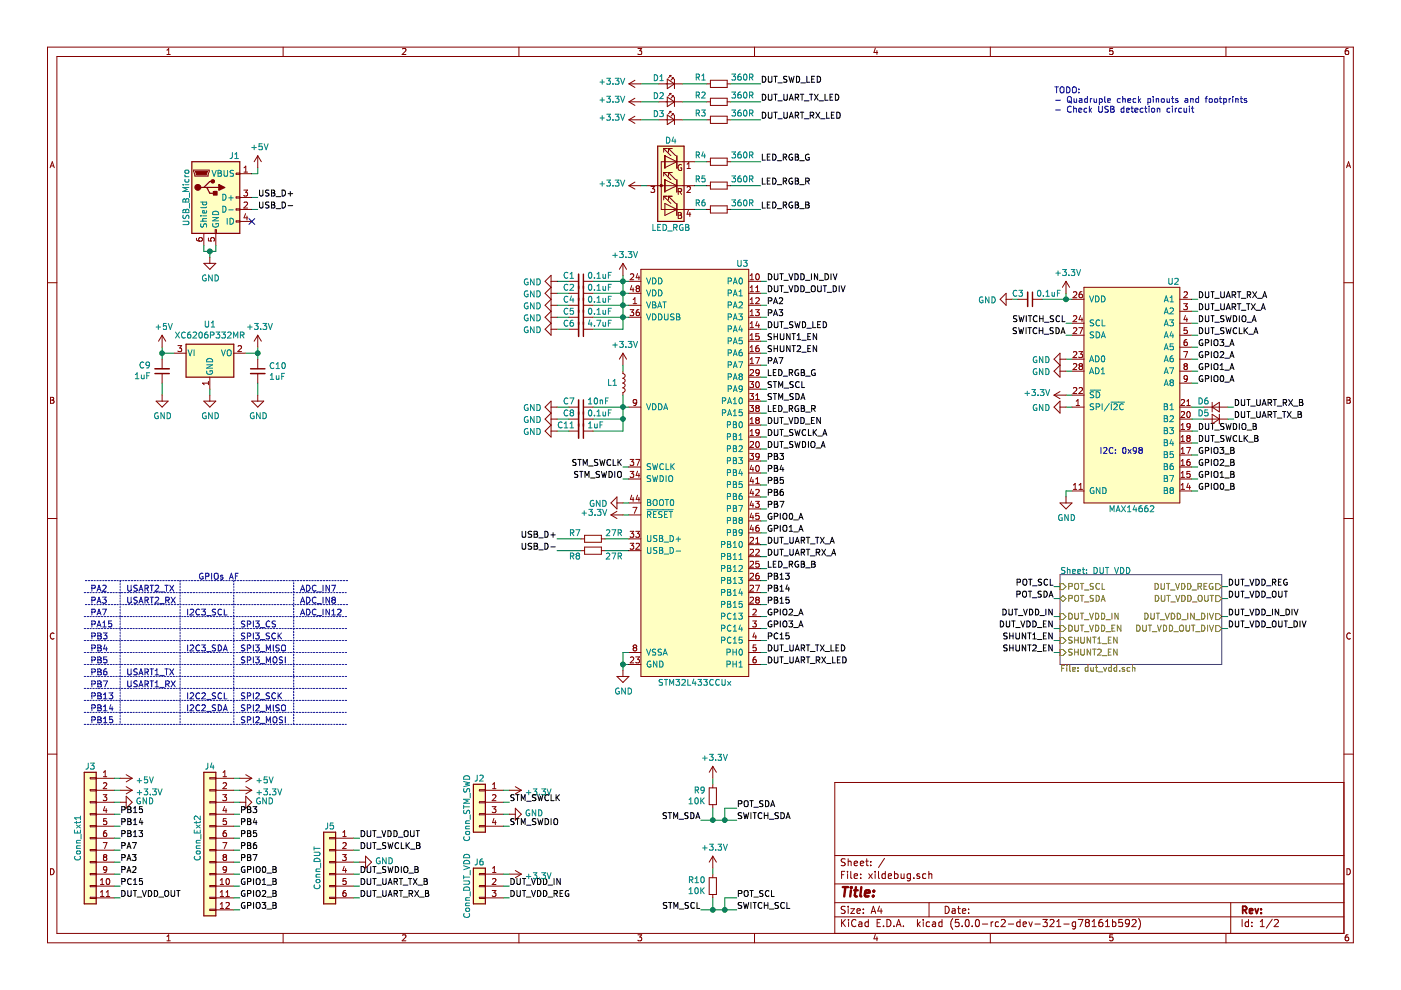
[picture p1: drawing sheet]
EESchema Schematic File Version 4
LIBS:xildebug-cache
EELAYER 26 0
EELAYER END
$Descr A4 11693 8268
encoding utf-8
Sheet 1 2
Title ""
Date ""
Rev ""
Comp ""
Comment1 ""
Comment2 ""
Comment3 ""
Comment4 ""
$EndDescr
$Comp
L Analog_Switch_Extra:MAX14662 U2
U 1 1
P 9450 3300
F 0 "U2" H 9850 4250 50  0000 R CNN
F 1 "MAX14662" H 9450 2350 50  0000 C CNN
F 2 "Package_DFN_QFN:QFN-28-1EP_4x4mm_P0.4mm_EP2.4x2.4mm" H 9450 3300 50  0001 C CNN
F 3 "https://datasheets.maximintegrated.com/en/ds/MAX14662.pdf" H 9450 3300 50  0001 C CNN
	1    9450 3300
	1    0    0    -1  
$EndComp
Wire Wire Line
	8950 2500 8900 2500
Wire Wire Line
	8900 2500 8900 2450
Wire Wire Line
	9950 2500 10000 2500
Wire Wire Line
	9950 2600 10000 2600
Wire Wire Line
	9950 2700 10000 2700
Wire Wire Line
	9950 2800 10000 2800
Wire Wire Line
	8950 2700 8900 2700
Wire Wire Line
	8950 2800 8900 2800
Wire Wire Line
	8950 3000 8900 3000
Wire Wire Line
	8950 3100 8900 3100
Wire Wire Line
	8950 3300 8900 3300
Wire Wire Line
	8950 3400 8900 3400
Wire Wire Line
	8950 4100 8900 4100
Wire Wire Line
	8900 4100 8900 4150
$Comp
L power:GND #PWR029
U 1 1
P 8900 4150
F 0 "#PWR029" H 8900 3900 50  0001 C CNN
F 1 "GND" H 8905 3977 50  0000 C CNN
F 2 "" H 8900 4150 50  0001 C CNN
F 3 "" H 8900 4150 50  0001 C CNN
	1    8900 4150
	1    0    0    -1  
$EndComp
$Comp
L power:+3.3V #PWR010
U 1 1
P 8900 2450
F 0 "#PWR010" H 8900 2300 50  0001 C CNN
F 1 "+3.3V" H 8915 2623 50  0000 C CNN
F 2 "" H 8900 2450 50  0001 C CNN
F 3 "" H 8900 2450 50  0001 C CNN
	1    8900 2450
	1    0    0    -1  
$EndComp
Connection ~ 8900 2500
$Comp
L Device:C_Small C3
U 1 1
P 8600 2500
F 0 "C3" V 8550 2450 50  0000 R CNN
F 1 "0.1uF" V 8550 2550 50  0000 L CNN
F 2 "Capacitor_SMD:C_0603_1608Metric" H 8600 2500 50  0001 C CNN
F 3 "~" H 8600 2500 50  0001 C CNN
	1    8600 2500
	0    1    1    0   
$EndComp
Wire Wire Line
	8700 2500 8900 2500
Wire Wire Line
	8500 2500 8450 2500
$Comp
L power:GND #PWR011
U 1 1
P 8450 2500
F 0 "#PWR011" H 8450 2250 50  0001 C CNN
F 1 "GND" V 8455 2372 50  0000 R CNN
F 2 "" H 8450 2500 50  0001 C CNN
F 3 "" H 8450 2500 50  0001 C CNN
	1    8450 2500
	0    1    1    0   
$EndComp
Text Notes 8800 950  0    50   ~ 0
TODO:\n- Quadruple check pinouts and footprints\n- Check USB detection circuit
Wire Wire Line
	6350 2350 6400 2350
Wire Wire Line
	6350 2450 6400 2450
Wire Wire Line
	6350 2550 6400 2550
Wire Wire Line
	6350 2650 6400 2650
Wire Wire Line
	6350 2750 6400 2750
Wire Wire Line
	6350 2850 6400 2850
Wire Wire Line
	6350 2950 6400 2950
Wire Wire Line
	6350 3050 6400 3050
Wire Wire Line
	6350 3250 6400 3250
Wire Wire Line
	6350 3350 6400 3350
Wire Wire Line
	6350 3550 6400 3550
Wire Wire Line
	6350 3650 6400 3650
Wire Wire Line
	6350 3750 6400 3750
Wire Wire Line
	6350 3850 6400 3850
Wire Wire Line
	6350 3950 6400 3950
Wire Wire Line
	6350 4250 6400 4250
Wire Wire Line
	6350 4350 6400 4350
Wire Wire Line
	5250 5550 5200 5550
Wire Wire Line
	5200 5550 5200 5600
$Comp
L power:GND #PWR030
U 1 1
P 5200 5600
F 0 "#PWR030" H 5200 5350 50  0001 C CNN
F 1 "GND" H 5205 5427 50  0000 C CNN
F 2 "" H 5200 5600 50  0001 C CNN
F 3 "" H 5200 5600 50  0001 C CNN
	1    5200 5600
	1    0    0    -1  
$EndComp
Wire Wire Line
	5250 4000 5200 4000
Wire Wire Line
	5250 3900 5200 3900
$Comp
L Connector_Generic:Conn_01x06 J5
U 1 1
P 2750 7200
F 0 "J5" H 2750 7500 50  0000 C CNN
F 1 "Conn_DUT" V 2850 7150 50  0000 C CNN
F 2 "Connector_PinHeader_2.54mm:PinHeader_1x06_P2.54mm_Vertical" H 2750 7200 50  0001 C CNN
F 3 "~" H 2750 7200 50  0001 C CNN
	1    2750 7200
	-1   0    0    -1  
$EndComp
Wire Wire Line
	2950 7000 3000 7000
Wire Wire Line
	2950 7100 3000 7100
Wire Wire Line
	2950 7200 3000 7200
Wire Wire Line
	2950 7300 3000 7300
Wire Wire Line
	2950 7400 3000 7400
Wire Wire Line
	2950 7500 3000 7500
Text Label 3000 7000 0    50   ~ 0
DUT_VDD_OUT
Text Label 3000 7100 0    50   ~ 0
DUT_SWCLK_B
$Comp
L power:GND #PWR040
U 1 1
P 3000 7200
F 0 "#PWR040" H 3000 6950 50  0001 C CNN
F 1 "GND" V 3005 7072 50  0000 R CNN
F 2 "" H 3000 7200 50  0001 C CNN
F 3 "" H 3000 7200 50  0001 C CNN
	1    3000 7200
	0    -1   -1   0   
$EndComp
Text Label 3000 7300 0    50   ~ 0
DUT_SWDIO_B
Text Label 3000 7500 0    50   ~ 0
DUT_UART_RX_B
Text Label 3000 7400 0    50   ~ 0
DUT_UART_TX_B
Text Label 10000 3700 0    50   ~ 0
DUT_SWCLK_B
Text Label 10000 3600 0    50   ~ 0
DUT_SWDIO_B
Text Label 10300 3500 0    50   ~ 0
DUT_UART_TX_B
Text Label 10300 3400 0    50   ~ 0
DUT_UART_RX_B
Text Label 8900 2700 2    50   ~ 0
SWITCH_SCL
Text Label 8900 2800 2    50   ~ 0
SWITCH_SDA
$Comp
L power:GND #PWR015
U 1 1
P 8900 3000
F 0 "#PWR015" H 8900 2750 50  0001 C CNN
F 1 "GND" V 8905 2872 50  0000 R CNN
F 2 "" H 8900 3000 50  0001 C CNN
F 3 "" H 8900 3000 50  0001 C CNN
	1    8900 3000
	0    1    1    0   
$EndComp
$Comp
L power:GND #PWR019
U 1 1
P 8900 3100
F 0 "#PWR019" H 8900 2850 50  0001 C CNN
F 1 "GND" V 8905 2972 50  0000 R CNN
F 2 "" H 8900 3100 50  0001 C CNN
F 3 "" H 8900 3100 50  0001 C CNN
	1    8900 3100
	0    1    1    0   
$EndComp
$Comp
L power:GND #PWR024
U 1 1
P 8900 3400
F 0 "#PWR024" H 8900 3150 50  0001 C CNN
F 1 "GND" V 8905 3272 50  0000 R CNN
F 2 "" H 8900 3400 50  0001 C CNN
F 3 "" H 8900 3400 50  0001 C CNN
	1    8900 3400
	0    1    1    0   
$EndComp
$Comp
L power:+3.3V #PWR022
U 1 1
P 8900 3300
F 0 "#PWR022" H 8900 3150 50  0001 C CNN
F 1 "+3.3V" V 8915 3428 50  0000 L CNN
F 2 "" H 8900 3300 50  0001 C CNN
F 3 "" H 8900 3300 50  0001 C CNN
	1    8900 3300
	0    -1   -1   0   
$EndComp
Text Label 6400 4350 0    50   ~ 0
GPIO0_A
Text Label 6400 4450 0    50   ~ 0
GPIO1_A
Text Label 6400 5150 0    50   ~ 0
GPIO2_A
Text Label 6400 5250 0    50   ~ 0
GPIO3_A
Text Label 4650 4500 2    50   ~ 0
USB_D+
Text Label 4650 4600 2    50   ~ 0
USB_D-
Text Label 5200 4000 2    50   ~ 0
STM_SWDIO
Text Label 5200 3900 2    50   ~ 0
STM_SWCLK
$Comp
L Connector_Generic:Conn_01x04 J2
U 1 1
P 4000 6700
F 0 "J2" H 4000 6900 50  0000 C CNN
F 1 "Conn_STM_SWD" V 4100 6650 50  0000 C CNN
F 2 "Connector_PinHeader_2.54mm:PinHeader_1x04_P2.54mm_Vertical" H 4000 6700 50  0001 C CNN
F 3 "~" H 4000 6700 50  0001 C CNN
	1    4000 6700
	-1   0    0    -1  
$EndComp
Wire Wire Line
	4200 6600 4250 6600
Wire Wire Line
	4200 6700 4250 6700
Wire Wire Line
	4200 6800 4250 6800
Wire Wire Line
	4200 6900 4250 6900
$Comp
L power:GND #PWR039
U 1 1
P 4250 6800
F 0 "#PWR039" H 4250 6550 50  0001 C CNN
F 1 "GND" V 4255 6672 50  0000 R CNN
F 2 "" H 4250 6800 50  0001 C CNN
F 3 "" H 4250 6800 50  0001 C CNN
	1    4250 6800
	0    -1   -1   0   
$EndComp
$Comp
L power:+3.3V #PWR036
U 1 1
P 4250 6600
F 0 "#PWR036" H 4250 6450 50  0001 C CNN
F 1 "+3.3V" V 4265 6728 50  0000 L CNN
F 2 "" H 4250 6600 50  0001 C CNN
F 3 "" H 4250 6600 50  0001 C CNN
	1    4250 6600
	0    1    1    0   
$EndComp
Text Label 4250 6700 0    50   ~ 0
STM_SWCLK
Text Label 4250 6900 0    50   ~ 0
STM_SWDIO
$Comp
L Connector_Specialized:USB_B_Micro J1
U 1 1
P 1800 1650
F 0 "J1" H 2000 2000 50  0000 R CNN
F 1 "USB_B_Micro" V 1550 1650 50  0000 C CNN
F 2 "Connector_USB:USB_Micro-B_Molex-105017-0001" H 1950 1600 50  0001 C CNN
F 3 "~" H 1950 1600 50  0001 C CNN
	1    1800 1650
	1    0    0    -1  
$EndComp
Wire Wire Line
	2100 1450 2150 1450
Wire Wire Line
	2100 1650 2150 1650
Wire Wire Line
	2100 1750 2150 1750
Wire Wire Line
	1700 2050 1700 2100
Wire Wire Line
	1700 2100 1750 2100
Wire Wire Line
	1800 2100 1800 2050
Wire Wire Line
	1750 2100 1750 2150
Connection ~ 1750 2100
Wire Wire Line
	1750 2100 1800 2100
$Comp
L power:GND #PWR07
U 1 1
P 1750 2150
F 0 "#PWR07" H 1750 1900 50  0001 C CNN
F 1 "GND" H 1755 1977 50  0000 C CNN
F 2 "" H 1750 2150 50  0001 C CNN
F 3 "" H 1750 2150 50  0001 C CNN
	1    1750 2150
	1    0    0    -1  
$EndComp
Text Label 2150 1650 0    50   ~ 0
USB_D+
Text Label 2150 1750 0    50   ~ 0
USB_D-
NoConn ~ 2100 1850
Wire Wire Line
	2150 1450 2150 1400
$Comp
L power:+5V #PWR04
U 1 1
P 2150 1400
F 0 "#PWR04" H 2150 1250 50  0001 C CNN
F 1 "+5V" H 2165 1573 50  0000 C CNN
F 2 "" H 2150 1400 50  0001 C CNN
F 3 "" H 2150 1400 50  0001 C CNN
	1    2150 1400
	1    0    0    -1  
$EndComp
Text Label 6400 3650 0    50   ~ 0
DUT_SWCLK_A
Text Label 6400 3750 0    50   ~ 0
DUT_SWDIO_A
Text Label 10000 2800 0    50   ~ 0
DUT_SWCLK_A
Text Label 10000 2700 0    50   ~ 0
DUT_SWDIO_A
Text Label 6400 4550 0    50   ~ 0
DUT_UART_TX_A
Text Label 6400 4650 0    50   ~ 0
DUT_UART_RX_A
Text Label 10000 2600 0    50   ~ 0
DUT_UART_TX_A
Text Label 10000 2500 0    50   ~ 0
DUT_UART_RX_A
Text Label 6400 3550 0    50   ~ 0
DUT_VDD_EN
Text Label 6400 2350 0    50   ~ 0
DUT_VDD_IN_DIV
Text Label 6400 2450 0    50   ~ 0
DUT_VDD_OUT_DIV
Text Label 6400 3250 0    50   ~ 0
STM_SCL
Text Label 6400 3350 0    50   ~ 0
STM_SDA
Text Label 6400 2850 0    50   ~ 0
SHUNT1_EN
Text Label 6400 2950 0    50   ~ 0
SHUNT2_EN
Text Label 6400 5450 0    50   ~ 0
DUT_UART_TX_LED
Text Label 6400 5550 0    50   ~ 0
DUT_UART_RX_LED
Text Label 2000 7600 0    50   ~ 0
GPIO3_B
Text Label 2000 7300 0    50   ~ 0
GPIO0_B
Text Label 2000 7500 0    50   ~ 0
GPIO2_B
Text Label 2000 7400 0    50   ~ 0
GPIO1_B
Text Label 6350 850  0    50   ~ 0
DUT_UART_TX_LED
Text Label 6350 1000 0    50   ~ 0
DUT_UART_RX_LED
$Comp
L Device:LED_Small D2
U 1 1
P 5600 850
F 0 "D2" H 5650 900 50  0000 L CNN
F 1 "DUT_UART_TX_LED" H 5600 994 50  0001 C CNN
F 2 "LED_SMD:LED_0603_1608Metric" V 5600 850 50  0001 C CNN
F 3 "~" V 5600 850 50  0001 C CNN
	1    5600 850 
	-1   0    0    -1  
$EndComp
$Comp
L Device:R_Small R2
U 1 1
P 6000 850
F 0 "R2" V 6050 950 50  0000 L CNN
F 1 "360R" V 6050 750 50  0000 R CNN
F 2 "Resistor_SMD:R_0603_1608Metric" H 6000 850 50  0001 C CNN
F 3 "~" H 6000 850 50  0001 C CNN
	1    6000 850 
	0    -1   -1   0   
$EndComp
Wire Wire Line
	5500 850  5350 850 
$Comp
L power:+3.3V #PWR02
U 1 1
P 5350 850
F 0 "#PWR02" H 5350 700 50  0001 C CNN
F 1 "+3.3V" V 5365 978 50  0000 L CNN
F 2 "" H 5350 850 50  0001 C CNN
F 3 "" H 5350 850 50  0001 C CNN
	1    5350 850 
	0    -1   -1   0   
$EndComp
$Comp
L Device:LED_Small D3
U 1 1
P 5600 1000
F 0 "D3" H 5650 1050 50  0000 L CNN
F 1 "DUT_UART_TX_LED" H 5600 1144 50  0001 C CNN
F 2 "LED_SMD:LED_0603_1608Metric" V 5600 1000 50  0001 C CNN
F 3 "~" V 5600 1000 50  0001 C CNN
	1    5600 1000
	-1   0    0    -1  
$EndComp
$Comp
L Device:R_Small R3
U 1 1
P 6000 1000
F 0 "R3" V 6050 1100 50  0000 L CNN
F 1 "360R" V 6050 900 50  0000 R CNN
F 2 "Resistor_SMD:R_0603_1608Metric" H 6000 1000 50  0001 C CNN
F 3 "~" H 6000 1000 50  0001 C CNN
	1    6000 1000
	0    -1   -1   0   
$EndComp
Wire Wire Line
	5500 1000 5350 1000
$Comp
L power:+3.3V #PWR03
U 1 1
P 5350 1000
F 0 "#PWR03" H 5350 850 50  0001 C CNN
F 1 "+3.3V" V 5365 1128 50  0000 L CNN
F 2 "" H 5350 1000 50  0001 C CNN
F 3 "" H 5350 1000 50  0001 C CNN
	1    5350 1000
	0    -1   -1   0   
$EndComp
Text Label 6150 6750 0    50   ~ 0
POT_SDA
Text Label 6150 7500 0    50   ~ 0
POT_SCL
Text Label 6150 7600 0    50   ~ 0
SWITCH_SCL
Text Label 6150 6850 0    50   ~ 0
SWITCH_SDA
Text Label 5850 7600 2    50   ~ 0
STM_SCL
Text Label 5850 6850 2    50   ~ 0
STM_SDA
Wire Wire Line
	5850 7600 5950 7600
Wire Wire Line
	6150 7500 6050 7500
Wire Wire Line
	6050 7500 6050 7600
Connection ~ 6050 7600
Wire Wire Line
	6050 7600 6150 7600
Wire Wire Line
	6150 6850 6050 6850
Wire Wire Line
	6150 6750 6050 6750
Wire Wire Line
	6050 6750 6050 6850
Connection ~ 6050 6850
Wire Wire Line
	6050 6850 5950 6850
Wire Wire Line
	5950 7600 5950 7500
Connection ~ 5950 7600
Wire Wire Line
	5950 7600 6050 7600
$Comp
L Device:R_Small R10
U 1 1
P 5950 7400
F 0 "R10" H 5892 7354 50  0000 R CNN
F 1 "10K" H 5892 7445 50  0000 R CNN
F 2 "Resistor_SMD:R_0603_1608Metric" H 5950 7400 50  0001 C CNN
F 3 "~" H 5950 7400 50  0001 C CNN
	1    5950 7400
	1    0    0    1   
$EndComp
Wire Wire Line
	5950 7300 5950 7250
$Comp
L power:+3.3V #PWR041
U 1 1
P 5950 7250
F 0 "#PWR041" H 5950 7100 50  0001 C CNN
F 1 "+3.3V" H 5965 7423 50  0000 C CNN
F 2 "" H 5950 7250 50  0001 C CNN
F 3 "" H 5950 7250 50  0001 C CNN
	1    5950 7250
	1    0    0    -1  
$EndComp
$Comp
L Device:R_Small R9
U 1 1
P 5950 6650
F 0 "R9" H 5892 6604 50  0000 R CNN
F 1 "10K" H 5892 6695 50  0000 R CNN
F 2 "Resistor_SMD:R_0603_1608Metric" H 5950 6650 50  0001 C CNN
F 3 "~" H 5950 6650 50  0001 C CNN
	1    5950 6650
	1    0    0    1   
$EndComp
Wire Wire Line
	5950 6550 5950 6500
$Comp
L power:+3.3V #PWR033
U 1 1
P 5950 6500
F 0 "#PWR033" H 5950 6350 50  0001 C CNN
F 1 "+3.3V" H 5965 6673 50  0000 C CNN
F 2 "" H 5950 6500 50  0001 C CNN
F 3 "" H 5950 6500 50  0001 C CNN
	1    5950 6500
	1    0    0    -1  
$EndComp
Wire Wire Line
	5950 6750 5950 6850
Connection ~ 5950 6850
Wire Wire Line
	5950 6850 5850 6850
$Comp
L Regulator_Linear:AP2127N3-1.5 U1
U 1 1
P 1750 2950
F 0 "U1" H 1750 3192 50  0000 C CNN
F 1 "XC6206P332MR" H 1750 3101 50  0000 C CNN
F 2 "Package_TO_SOT_SMD:SOT-23" H 1750 3175 50  0001 C CIN
F 3 "https://www.torexsemi.com/file/xc6206/XC6206.pdf" H 1750 2950 50  0001 C CNN
	1    1750 2950
	1    0    0    -1  
$EndComp
Wire Wire Line
	1450 2950 1350 2950
Wire Wire Line
	1350 2950 1350 2900
Wire Wire Line
	1350 2950 1350 3000
Connection ~ 1350 2950
Wire Wire Line
	1750 3250 1750 3300
Wire Wire Line
	2050 2950 2150 2950
Wire Wire Line
	2150 2950 2150 2900
Wire Wire Line
	2150 2950 2150 3000
Connection ~ 2150 2950
$Comp
L power:+5V #PWR017
U 1 1
P 1350 2900
F 0 "#PWR017" H 1350 2750 50  0001 C CNN
F 1 "+5V" H 1365 3073 50  0000 C CNN
F 2 "" H 1350 2900 50  0001 C CNN
F 3 "" H 1350 2900 50  0001 C CNN
	1    1350 2900
	1    0    0    -1  
$EndComp
$Comp
L power:+3.3V #PWR018
U 1 1
P 2150 2900
F 0 "#PWR018" H 2150 2750 50  0001 C CNN
F 1 "+3.3V" H 2165 3073 50  0000 C CNN
F 2 "" H 2150 2900 50  0001 C CNN
F 3 "" H 2150 2900 50  0001 C CNN
	1    2150 2900
	1    0    0    -1  
$EndComp
$Comp
L power:GND #PWR026
U 1 1
P 1750 3300
F 0 "#PWR026" H 1750 3050 50  0001 C CNN
F 1 "GND" H 1755 3127 50  0000 C CNN
F 2 "" H 1750 3300 50  0001 C CNN
F 3 "" H 1750 3300 50  0001 C CNN
	1    1750 3300
	1    0    0    -1  
$EndComp
$Comp
L Device:C_Small C9
U 1 1
P 1350 3100
F 0 "C9" H 1258 3054 50  0000 R CNN
F 1 "1uF" H 1258 3145 50  0000 R CNN
F 2 "Capacitor_SMD:C_0603_1608Metric" H 1350 3100 50  0001 C CNN
F 3 "~" H 1350 3100 50  0001 C CNN
	1    1350 3100
	1    0    0    1   
$EndComp
$Comp
L Device:C_Small C10
U 1 1
P 2150 3100
F 0 "C10" H 2242 3146 50  0000 L CNN
F 1 "1uF" H 2242 3055 50  0000 L CNN
F 2 "Capacitor_SMD:C_0603_1608Metric" H 2150 3100 50  0001 C CNN
F 3 "~" H 2150 3100 50  0001 C CNN
	1    2150 3100
	1    0    0    -1  
$EndComp
Wire Wire Line
	2150 3200 2150 3300
Wire Wire Line
	1350 3200 1350 3300
$Comp
L power:GND #PWR025
U 1 1
P 1350 3300
F 0 "#PWR025" H 1350 3050 50  0001 C CNN
F 1 "GND" H 1355 3127 50  0000 C CNN
F 2 "" H 1350 3300 50  0001 C CNN
F 3 "" H 1350 3300 50  0001 C CNN
	1    1350 3300
	1    0    0    -1  
$EndComp
$Comp
L power:GND #PWR027
U 1 1
P 2150 3300
F 0 "#PWR027" H 2150 3050 50  0001 C CNN
F 1 "GND" H 2155 3127 50  0000 C CNN
F 2 "" H 2150 3300 50  0001 C CNN
F 3 "" H 2150 3300 50  0001 C CNN
	1    2150 3300
	1    0    0    -1  
$EndComp
$Comp
L power:GND #PWR038
U 1 1
P 2000 6700
F 0 "#PWR038" H 2000 6450 50  0001 C CNN
F 1 "GND" V 2005 6572 50  0000 R CNN
F 2 "" H 2000 6700 50  0001 C CNN
F 3 "" H 2000 6700 50  0001 C CNN
	1    2000 6700
	0    -1   -1   0   
$EndComp
$Comp
L power:GND #PWR037
U 1 1
P 1000 6700
F 0 "#PWR037" H 1000 6450 50  0001 C CNN
F 1 "GND" V 1005 6572 50  0000 R CNN
F 2 "" H 1000 6700 50  0001 C CNN
F 3 "" H 1000 6700 50  0001 C CNN
	1    1000 6700
	0    -1   -1   0   
$EndComp
$Comp
L power:+3.3V #PWR035
U 1 1
P 2000 6600
F 0 "#PWR035" H 2000 6450 50  0001 C CNN
F 1 "+3.3V" V 2015 6728 50  0000 L CNN
F 2 "" H 2000 6600 50  0001 C CNN
F 3 "" H 2000 6600 50  0001 C CNN
	1    2000 6600
	0    1    1    0   
$EndComp
$Comp
L power:+3.3V #PWR034
U 1 1
P 1000 6600
F 0 "#PWR034" H 1000 6450 50  0001 C CNN
F 1 "+3.3V" V 1015 6728 50  0000 L CNN
F 2 "" H 1000 6600 50  0001 C CNN
F 3 "" H 1000 6600 50  0001 C CNN
	1    1000 6600
	0    1    1    0   
$EndComp
$Comp
L power:+5V #PWR032
U 1 1
P 2000 6500
F 0 "#PWR032" H 2000 6350 50  0001 C CNN
F 1 "+5V" V 2015 6628 50  0000 L CNN
F 2 "" H 2000 6500 50  0001 C CNN
F 3 "" H 2000 6500 50  0001 C CNN
	1    2000 6500
	0    1    1    0   
$EndComp
$Comp
L power:+5V #PWR031
U 1 1
P 1000 6500
F 0 "#PWR031" H 1000 6350 50  0001 C CNN
F 1 "+5V" V 1015 6628 50  0000 L CNN
F 2 "" H 1000 6500 50  0001 C CNN
F 3 "" H 1000 6500 50  0001 C CNN
	1    1000 6500
	0    1    1    0   
$EndComp
$Comp
L Connector_Generic:Conn_01x11 J3
U 1 1
P 750 7000
F 0 "J3" H 750 7600 50  0000 C CNN
F 1 "Conn_Ext1" V 850 7000 50  0000 C CNN
F 2 "Connector_PinHeader_2.54mm:PinHeader_1x11_P2.54mm_Vertical" H 750 7000 50  0001 C CNN
F 3 "~" H 750 7000 50  0001 C CNN
	1    750  7000
	-1   0    0    -1  
$EndComp
Wire Wire Line
	950  6500 1000 6500
Wire Wire Line
	950  6600 1000 6600
Wire Wire Line
	950  6700 1000 6700
Wire Wire Line
	950  6800 1000 6800
Wire Wire Line
	950  6900 1000 6900
Wire Wire Line
	950  7000 1000 7000
Wire Wire Line
	950  7100 1000 7100
Wire Wire Line
	2000 6500 1950 6500
Wire Wire Line
	2000 6600 1950 6600
Wire Wire Line
	2000 6700 1950 6700
Wire Wire Line
	2000 6800 1950 6800
Wire Wire Line
	2000 6900 1950 6900
Wire Wire Line
	2000 7000 1950 7000
Wire Wire Line
	2000 7100 1950 7100
Wire Wire Line
	2000 7200 1950 7200
$Comp
L Connector_Generic:Conn_01x12 J4
U 1 1
P 1750 7000
F 0 "J4" H 1750 7600 50  0000 C CNN
F 1 "Conn_Ext2" V 1850 7000 50  0000 C CNN
F 2 "Connector_PinHeader_2.54mm:PinHeader_1x12_P2.54mm_Vertical" H 1750 7000 50  0001 C CNN
F 3 "~" H 1750 7000 50  0001 C CNN
	1    1750 7000
	-1   0    0    -1  
$EndComp
Text Label 4250 7400 0    50   ~ 0
DUT_VDD_IN
Text Label 4250 7500 0    50   ~ 0
DUT_VDD_REG
$Comp
L power:+3.3V #PWR042
U 1 1
P 4250 7300
F 0 "#PWR042" H 4250 7150 50  0001 C CNN
F 1 "+3.3V" V 4265 7428 50  0000 L CNN
F 2 "" H 4250 7300 50  0001 C CNN
F 3 "" H 4250 7300 50  0001 C CNN
	1    4250 7300
	0    1    1    0   
$EndComp
$Comp
L Connector_Generic:Conn_01x03 J6
U 1 1
P 4000 7400
F 0 "J6" H 4000 7600 50  0000 C CNN
F 1 "Conn_DUT_VDD" V 4100 7400 50  0000 C CNN
F 2 "Connector_PinHeader_2.54mm:PinHeader_1x03_P2.54mm_Horizontal" H 4000 7400 50  0001 C CNN
F 3 "~" H 4000 7400 50  0001 C CNN
	1    4000 7400
	-1   0    0    -1  
$EndComp
Wire Wire Line
	4200 7300 4250 7300
Wire Wire Line
	4200 7400 4250 7400
Wire Wire Line
	4200 7500 4250 7500
$Comp
L Device:D_Small D5
U 1 1
P 10150 3500
F 0 "D5" H 10200 3550 50  0000 L CNN
F 1 "D_TX" H 10150 3614 50  0001 C CNN
F 2 "Diode_SMD:D_SOD-323_HandSoldering" V 10150 3500 50  0001 C CNN
F 3 "~" V 10150 3500 50  0001 C CNN
	1    10150 3500
	-1   0    0    -1  
$EndComp
$Comp
L Device:D_Small D6
U 1 1
P 10150 3400
F 0 "D6" H 10100 3450 50  0000 R CNN
F 1 "D_RX" H 10150 3514 50  0001 C CNN
F 2 "Diode_SMD:D_SOD-323_HandSoldering" V 10150 3400 50  0001 C CNN
F 3 "~" V 10150 3400 50  0001 C CNN
	1    10150 3400
	1    0    0    -1  
$EndComp
Wire Wire Line
	9950 3500 10050 3500
Wire Wire Line
	9950 3400 10050 3400
Wire Wire Line
	10250 3500 10300 3500
Wire Wire Line
	10300 3400 10250 3400
$Comp
L Device:R_Small R8
U 1 1
P 4950 4600
F 0 "R8" V 4900 4700 50  0000 L CNN
F 1 "27R" V 4900 4500 50  0000 R CNN
F 2 "Resistor_SMD:R_0603_1608Metric" H 4950 4600 50  0001 C CNN
F 3 "~" H 4950 4600 50  0001 C CNN
	1    4950 4600
	0    -1   -1   0   
$EndComp
$Comp
L Device:R_Small R7
U 1 1
P 4950 4500
F 0 "R7" V 4900 4600 50  0000 L CNN
F 1 "27R" V 4900 4400 50  0000 R CNN
F 2 "Resistor_SMD:R_0603_1608Metric" H 4950 4500 50  0001 C CNN
F 3 "~" H 4950 4500 50  0001 C CNN
	1    4950 4500
	0    -1   1    0   
$EndComp
Wire Wire Line
	5050 4600 5250 4600
Wire Wire Line
	5050 4500 5250 4500
Wire Wire Line
	4650 4600 4850 4600
Wire Wire Line
	4650 4500 4850 4500
Wire Wire Line
	9950 2900 10000 2900
Wire Wire Line
	9950 3000 10000 3000
Wire Wire Line
	9950 3100 10000 3100
Wire Wire Line
	9950 3200 10000 3200
Wire Wire Line
	9950 3800 10000 3800
Wire Wire Line
	9950 3900 10000 3900
Wire Wire Line
	9950 4000 10000 4000
Wire Wire Line
	9950 4100 10000 4100
Text Label 10000 3200 0    50   ~ 0
GPIO0_A
Text Label 10000 3100 0    50   ~ 0
GPIO1_A
Text Label 10000 3000 0    50   ~ 0
GPIO2_A
Text Label 10000 2900 0    50   ~ 0
GPIO3_A
Text Label 10000 3800 0    50   ~ 0
GPIO3_B
Text Label 10000 4100 0    50   ~ 0
GPIO0_B
Text Label 10000 3900 0    50   ~ 0
GPIO2_B
Text Label 10000 4000 0    50   ~ 0
GPIO1_B
$Comp
L MCU_ST_STM32_Extra:STM32L433CCUx U3
U 1 1
P 5800 3950
F 0 "U3" H 6250 5700 50  0000 R CNN
F 1 "STM32L433CCUx" H 5800 2200 50  0000 C CNN
F 2 "Package_DFN_QFN_Extra:UFQFPN-48-1EP_7x7mm_P0.5mm_EP5.15x5.15mm" H 5800 2100 50  0001 C CNN
F 3 "https://www.mouser.se/datasheet/2/389/stm32l433cc-956250.pdf" H 5800 2100 50  0001 C CNN
	1    5800 3950
	1    0    0    -1  
$EndComp
Wire Wire Line
	6350 3150 6400 3150
Wire Wire Line
	6350 3450 6400 3450
Wire Wire Line
	6350 4050 6400 4050
Wire Wire Line
	6350 4150 6400 4150
Wire Wire Line
	6350 4450 6400 4450
Wire Wire Line
	6350 4550 6400 4550
Wire Wire Line
	6350 4650 6400 4650
Wire Wire Line
	6350 4750 6400 4750
Wire Wire Line
	6350 4850 6400 4850
Wire Wire Line
	6350 4950 6400 4950
Wire Wire Line
	6350 5050 6400 5050
Wire Wire Line
	6350 5150 6400 5150
Wire Wire Line
	6350 5250 6400 5250
Wire Wire Line
	6350 5350 6400 5350
Wire Wire Line
	5250 5450 5200 5450
Wire Wire Line
	5200 5450 5200 5550
Connection ~ 5200 5550
Wire Wire Line
	5250 4200 5200 4200
Wire Wire Line
	5250 4300 5200 4300
Wire Wire Line
	5250 2350 5200 2350
Wire Wire Line
	5250 2450 5200 2450
Wire Wire Line
	5200 2450 5200 2350
Connection ~ 5200 2350
Wire Wire Line
	5200 2350 5200 2300
Wire Wire Line
	5250 2550 5200 2550
Wire Wire Line
	5200 2550 5200 2450
Connection ~ 5200 2450
Wire Wire Line
	5250 2650 5200 2650
Wire Wire Line
	5200 2650 5200 2550
Connection ~ 5200 2550
Wire Wire Line
	5250 3400 5200 3400
Connection ~ 5200 2650
Wire Wire Line
	5200 2750 5200 2650
Connection ~ 5200 3400
Wire Wire Line
	5200 3400 5200 3500
Wire Wire Line
	5200 3500 5200 3600
Connection ~ 5200 3500
$Comp
L power:+3.3V #PWR06
U 1 1
P 5200 2300
F 0 "#PWR06" H 5200 2150 50  0001 C CNN
F 1 "+3.3V" H 5215 2473 50  0000 C CNN
F 2 "" H 5200 2300 50  0001 C CNN
F 3 "" H 5200 2300 50  0001 C CNN
	1    5200 2300
	1    0    0    -1  
$EndComp
$Comp
L Device:C_Small C1
U 1 1
P 4850 2350
F 0 "C1" V 4800 2300 50  0000 R CNN
F 1 "0.1uF" V 4800 2400 50  0000 L CNN
F 2 "Capacitor_SMD:C_0603_1608Metric" H 4850 2350 50  0001 C CNN
F 3 "~" H 4850 2350 50  0001 C CNN
	1    4850 2350
	0    1    1    0   
$EndComp
Wire Wire Line
	4950 2350 5200 2350
Wire Wire Line
	4750 2350 4650 2350
Wire Wire Line
	4950 2750 5200 2750
Wire Wire Line
	4950 2650 5200 2650
Wire Wire Line
	4950 2550 5200 2550
Wire Wire Line
	4950 2450 5200 2450
Wire Wire Line
	4950 3400 5200 3400
Wire Wire Line
	4950 3500 5200 3500
Wire Wire Line
	4950 3600 5200 3600
$Comp
L power:GND #PWR08
U 1 1
P 4650 2350
F 0 "#PWR08" H 4650 2100 50  0001 C CNN
F 1 "GND" V 4655 2222 50  0000 R CNN
F 2 "" H 4650 2350 50  0001 C CNN
F 3 "" H 4650 2350 50  0001 C CNN
	1    4650 2350
	0    1    1    0   
$EndComp
$Comp
L Device:C_Small C2
U 1 1
P 4850 2450
F 0 "C2" V 4800 2400 50  0000 R CNN
F 1 "0.1uF" V 4800 2500 50  0000 L CNN
F 2 "Capacitor_SMD:C_0603_1608Metric" H 4850 2450 50  0001 C CNN
F 3 "~" H 4850 2450 50  0001 C CNN
	1    4850 2450
	0    1    1    0   
$EndComp
$Comp
L Device:C_Small C4
U 1 1
P 4850 2550
F 0 "C4" V 4800 2500 50  0000 R CNN
F 1 "0.1uF" V 4800 2600 50  0000 L CNN
F 2 "Capacitor_SMD:C_0603_1608Metric" H 4850 2550 50  0001 C CNN
F 3 "~" H 4850 2550 50  0001 C CNN
	1    4850 2550
	0    1    1    0   
$EndComp
$Comp
L Device:C_Small C5
U 1 1
P 4850 2650
F 0 "C5" V 4800 2600 50  0000 R CNN
F 1 "0.1uF" V 4800 2700 50  0000 L CNN
F 2 "Capacitor_SMD:C_0603_1608Metric" H 4850 2650 50  0001 C CNN
F 3 "~" H 4850 2650 50  0001 C CNN
	1    4850 2650
	0    1    1    0   
$EndComp
$Comp
L power:GND #PWR09
U 1 1
P 4650 2450
F 0 "#PWR09" H 4650 2200 50  0001 C CNN
F 1 "GND" V 4655 2322 50  0000 R CNN
F 2 "" H 4650 2450 50  0001 C CNN
F 3 "" H 4650 2450 50  0001 C CNN
	1    4650 2450
	0    1    1    0   
$EndComp
$Comp
L power:GND #PWR012
U 1 1
P 4650 2550
F 0 "#PWR012" H 4650 2300 50  0001 C CNN
F 1 "GND" V 4655 2422 50  0000 R CNN
F 2 "" H 4650 2550 50  0001 C CNN
F 3 "" H 4650 2550 50  0001 C CNN
	1    4650 2550
	0    1    1    0   
$EndComp
$Comp
L power:GND #PWR013
U 1 1
P 4650 2650
F 0 "#PWR013" H 4650 2400 50  0001 C CNN
F 1 "GND" V 4655 2522 50  0000 R CNN
F 2 "" H 4650 2650 50  0001 C CNN
F 3 "" H 4650 2650 50  0001 C CNN
	1    4650 2650
	0    1    1    0   
$EndComp
Wire Wire Line
	4650 2450 4750 2450
Wire Wire Line
	4650 2550 4750 2550
Wire Wire Line
	4650 2650 4750 2650
$Comp
L Device:C_Small C6
U 1 1
P 4850 2750
F 0 "C6" V 4800 2700 50  0000 R CNN
F 1 "4.7uF" V 4800 2800 50  0000 L CNN
F 2 "Capacitor_SMD:C_0603_1608Metric" H 4850 2750 50  0001 C CNN
F 3 "~" H 4850 2750 50  0001 C CNN
	1    4850 2750
	0    1    1    0   
$EndComp
Wire Wire Line
	4750 2750 4650 2750
$Comp
L power:GND #PWR014
U 1 1
P 4650 2750
F 0 "#PWR014" H 4650 2500 50  0001 C CNN
F 1 "GND" V 4655 2622 50  0000 R CNN
F 2 "" H 4650 2750 50  0001 C CNN
F 3 "" H 4650 2750 50  0001 C CNN
	1    4650 2750
	0    1    1    0   
$EndComp
$Comp
L Device:C_Small C8
U 1 1
P 4850 3500
F 0 "C8" V 4800 3450 50  0000 R CNN
F 1 "0.1uF" V 4800 3550 50  0000 L CNN
F 2 "Capacitor_SMD:C_0603_1608Metric" H 4850 3500 50  0001 C CNN
F 3 "~" H 4850 3500 50  0001 C CNN
	1    4850 3500
	0    1    1    0   
$EndComp
$Comp
L Device:C_Small C7
U 1 1
P 4850 3400
F 0 "C7" V 4800 3350 50  0000 R CNN
F 1 "10nF" V 4800 3450 50  0000 L CNN
F 2 "Capacitor_SMD:C_0603_1608Metric" H 4850 3400 50  0001 C CNN
F 3 "~" H 4850 3400 50  0001 C CNN
	1    4850 3400
	0    1    1    0   
$EndComp
$Comp
L Device:C_Small C11
U 1 1
P 4850 3600
F 0 "C11" V 4800 3550 50  0000 R CNN
F 1 "1uF" V 4800 3650 50  0000 L CNN
F 2 "Capacitor_SMD:C_0603_1608Metric" H 4850 3600 50  0001 C CNN
F 3 "~" H 4850 3600 50  0001 C CNN
	1    4850 3600
	0    1    1    0   
$EndComp
Wire Wire Line
	4750 3400 4650 3400
Wire Wire Line
	4750 3500 4650 3500
Wire Wire Line
	4750 3600 4650 3600
$Comp
L power:GND #PWR020
U 1 1
P 4650 3400
F 0 "#PWR020" H 4650 3150 50  0001 C CNN
F 1 "GND" V 4655 3272 50  0000 R CNN
F 2 "" H 4650 3400 50  0001 C CNN
F 3 "" H 4650 3400 50  0001 C CNN
	1    4650 3400
	0    1    1    0   
$EndComp
$Comp
L power:GND #PWR021
U 1 1
P 4650 3500
F 0 "#PWR021" H 4650 3250 50  0001 C CNN
F 1 "GND" V 4655 3372 50  0000 R CNN
F 2 "" H 4650 3500 50  0001 C CNN
F 3 "" H 4650 3500 50  0001 C CNN
	1    4650 3500
	0    1    1    0   
$EndComp
$Comp
L power:GND #PWR023
U 1 1
P 4650 3600
F 0 "#PWR023" H 4650 3350 50  0001 C CNN
F 1 "GND" V 4655 3472 50  0000 R CNN
F 2 "" H 4650 3600 50  0001 C CNN
F 3 "" H 4650 3600 50  0001 C CNN
	1    4650 3600
	0    1    1    0   
$EndComp
$Comp
L power:+3.3V #PWR016
U 1 1
P 5200 3050
F 0 "#PWR016" H 5200 2900 50  0001 C CNN
F 1 "+3.3V" H 5215 3223 50  0000 C CNN
F 2 "" H 5200 3050 50  0001 C CNN
F 3 "" H 5200 3050 50  0001 C CNN
	1    5200 3050
	1    0    0    -1  
$EndComp
$Comp
L power:+3.3V #PWR028
U 1 1
P 5200 4300
F 0 "#PWR028" H 5200 4150 50  0001 C CNN
F 1 "+3.3V" V 5215 4428 50  0000 L CNN
F 2 "" H 5200 4300 50  0001 C CNN
F 3 "" H 5200 4300 50  0001 C CNN
	1    5200 4300
	0    -1   -1   0   
$EndComp
Text Label 6400 2750 0    50   ~ 0
DUT_SWD_LED
Text Label 6350 700  0    50   ~ 0
DUT_SWD_LED
$Comp
L Device:LED_Small D1
U 1 1
P 5600 700
F 0 "D1" H 5650 750 50  0000 L CNN
F 1 "DUT_UART_TX_LED" H 5600 844 50  0001 C CNN
F 2 "LED_SMD:LED_0603_1608Metric" V 5600 700 50  0001 C CNN
F 3 "~" V 5600 700 50  0001 C CNN
	1    5600 700 
	-1   0    0    -1  
$EndComp
$Comp
L Device:R_Small R1
U 1 1
P 6000 700
F 0 "R1" V 6050 800 50  0000 L CNN
F 1 "360R" V 6050 600 50  0000 R CNN
F 2 "Resistor_SMD:R_0603_1608Metric" H 6000 700 50  0001 C CNN
F 3 "~" H 6000 700 50  0001 C CNN
	1    6000 700 
	0    -1   -1   0   
$EndComp
Wire Wire Line
	5500 700  5350 700 
$Comp
L power:+3.3V #PWR01
U 1 1
P 5350 700
F 0 "#PWR01" H 5350 550 50  0001 C CNN
F 1 "+3.3V" V 5365 828 50  0000 L CNN
F 2 "" H 5350 700 50  0001 C CNN
F 3 "" H 5350 700 50  0001 C CNN
	1    5350 700 
	0    -1   -1   0   
$EndComp
Wire Wire Line
	6350 5450 6400 5450
Wire Wire Line
	6350 5550 6400 5550
Text Label 6400 3450 0    50   ~ 0
LED_RGB_R
Text Label 6350 1550 0    50   ~ 0
LED_RGB_R
Text Label 6400 3150 0    50   ~ 0
LED_RGB_G
Text Label 6400 4750 0    50   ~ 0
LED_RGB_B
Text Label 6350 1350 0    50   ~ 0
LED_RGB_G
Text Label 6350 1750 0    50   ~ 0
LED_RGB_B
Text Label 6400 2550 0    50   ~ 0
PA2
Text Notes 1650 4850 0    50   ~ 0
GPIOs AF
Wire Notes Line
	700  5250 2900 5250
Wire Notes Line
	700  5350 2900 5350
Wire Notes Line
	700  5450 2900 5450
Wire Notes Line
	700  5550 2900 5550
Wire Notes Line
	700  5650 2900 5650
Wire Notes Line
	700  5750 2900 5750
Wire Notes Line
	700  5850 2900 5850
Wire Notes Line
	700  5150 2900 5150
Wire Notes Line
	2900 5050 700  5050
Wire Notes Line
	700  4950 2900 4950
Wire Notes Line
	2900 4850 700  4850
Wire Notes Line
	700  6050 2900 6050
Text Notes 750  4950 0    50   ~ 0
PA2
Text Notes 750  5050 0    50   ~ 0
PA3
Text Notes 750  5150 0    50   ~ 0
PA7
Text Notes 750  5250 0    50   ~ 0
PA15
Text Notes 750  5350 0    50   ~ 0
PB3
Text Notes 750  5450 0    50   ~ 0
PB4
Text Notes 750  5550 0    50   ~ 0
PB5
Text Notes 750  5750 0    50   ~ 0
PB7
Text Notes 750  5850 0    50   ~ 0
PB13
Text Notes 750  5950 0    50   ~ 0
PB14
Text Notes 750  6050 0    50   ~ 0
PB15
Wire Notes Line
	1000 4850 1000 6050
Text Notes 1050 4950 0    50   ~ 0
USART2_TX
Text Notes 1050 5050 0    50   ~ 0
USART2_RX
Text Notes 750  5650 0    50   ~ 0
PB6
Text Notes 1050 5650 0    50   ~ 0
USART1_TX
Text Notes 1050 5750 0    50   ~ 0
USART1_RX
Wire Notes Line
	700  5950 2900 5950
Wire Notes Line
	1500 4850 1500 6050
Text Notes 1550 5150 0    50   ~ 0
I2C3_SCL
Text Notes 1550 5450 0    50   ~ 0
I2C3_SDA
Text Notes 1550 5850 0    50   ~ 0
I2C2_SCL
Text Notes 1550 5950 0    50   ~ 0
I2C2_SDA
Wire Notes Line
	1950 4850 1950 6050
Text Notes 2000 5250 0    50   ~ 0
SPI3_CS
Text Notes 2000 5350 0    50   ~ 0
SPI3_SCK
Text Notes 2000 5450 0    50   ~ 0
SPI3_MISO
Text Notes 2000 5550 0    50   ~ 0
SPI3_MOSI
Text Notes 2000 5850 0    50   ~ 0
SPI2_SCK
Text Notes 2000 5950 0    50   ~ 0
SPI2_MISO
Text Notes 2000 6050 0    50   ~ 0
SPI2_MOSI
Wire Notes Line
	2450 6050 2450 4850
Text Notes 2500 4950 0    50   ~ 0
ADC_IN7
Text Notes 2500 5050 0    50   ~ 0
ADC_IN8
Text Notes 2500 5150 0    50   ~ 0
ADC_IN12
Text Label 6400 2650 0    50   ~ 0
PA3
Text Label 6400 3050 0    50   ~ 0
PA7
Text Label 6400 3850 0    50   ~ 0
PB3
Text Label 6400 3950 0    50   ~ 0
PB4
Text Label 6400 4050 0    50   ~ 0
PB5
Text Label 6400 4150 0    50   ~ 0
PB6
Text Label 6400 4250 0    50   ~ 0
PB7
Text Label 6400 4850 0    50   ~ 0
PB13
Text Label 6400 4950 0    50   ~ 0
PB14
Text Label 6400 5050 0    50   ~ 0
PB15
Text Label 6400 5350 0    50   ~ 0
PC15
Text Label 1000 7300 0    50   ~ 0
PA2
Text Label 1000 7200 0    50   ~ 0
PA3
Text Label 1000 7100 0    50   ~ 0
PA7
Text Label 2000 6800 0    50   ~ 0
PB3
Text Label 2000 6900 0    50   ~ 0
PB4
Text Label 2000 7000 0    50   ~ 0
PB5
Text Label 2000 7100 0    50   ~ 0
PB6
Text Label 2000 7200 0    50   ~ 0
PB7
Text Label 1000 7000 0    50   ~ 0
PB13
Text Label 1000 6900 0    50   ~ 0
PB14
Text Label 1000 6800 0    50   ~ 0
PB15
Text Label 1000 7400 0    50   ~ 0
PC15
$Sheet
S 8850 4800 1350 750 
U 5B65204F
F0 "DUT VDD" 50
F1 "dut_vdd.sch" 50
F2 "DUT_VDD_REG" O R 10200 4900 50 
F3 "POT_SCL" I L 8850 4900 50 
F4 "POT_SDA" B L 8850 5000 50 
F5 "DUT_VDD_EN" I L 8850 5250 50 
F6 "DUT_VDD_IN" I L 8850 5150 50 
F7 "SHUNT1_EN" I L 8850 5350 50 
F8 "SHUNT2_EN" I L 8850 5450 50 
F9 "DUT_VDD_OUT" O R 10200 5000 50 
F10 "DUT_VDD_IN_DIV" O R 10200 5150 50 
F11 "DUT_VDD_OUT_DIV" O R 10200 5250 50 
$EndSheet
Wire Wire Line
	8850 4900 8800 4900
Wire Wire Line
	8850 5000 8800 5000
Wire Wire Line
	8850 5150 8800 5150
Wire Wire Line
	8850 5250 8800 5250
Wire Wire Line
	8850 5350 8800 5350
Wire Wire Line
	8850 5450 8800 5450
Wire Wire Line
	10250 4900 10200 4900
Wire Wire Line
	10250 5000 10200 5000
Text Label 8800 5150 2    50   ~ 0
DUT_VDD_IN
Text Label 10250 4900 0    50   ~ 0
DUT_VDD_REG
Text Label 8800 5250 2    50   ~ 0
DUT_VDD_EN
Text Label 8800 5350 2    50   ~ 0
SHUNT1_EN
Text Label 8800 5450 2    50   ~ 0
SHUNT2_EN
Text Label 10250 5000 0    50   ~ 0
DUT_VDD_OUT
Text Label 8800 5000 2    50   ~ 0
POT_SDA
Text Label 8800 4900 2    50   ~ 0
POT_SCL
Wire Wire Line
	10200 5150 10250 5150
Wire Wire Line
	10200 5250 10250 5250
Text Label 10250 5150 0    50   ~ 0
DUT_VDD_IN_DIV
Text Label 10250 5250 0    50   ~ 0
DUT_VDD_OUT_DIV
Wire Wire Line
	1000 7200 950  7200
Wire Wire Line
	1000 7300 950  7300
Wire Wire Line
	1000 7400 950  7400
Wire Wire Line
	1000 7500 950  7500
Wire Wire Line
	2000 7300 1950 7300
Wire Wire Line
	2000 7400 1950 7400
Wire Wire Line
	2000 7500 1950 7500
$Comp
L Device_Extra:LED_GRAB D4
U 1 1
P 5600 1550
F 0 "D4" H 5600 1900 50  0000 C BNN
F 1 "LED_RGB" H 5600 1200 50  0000 C CNN
F 2 "LED_SMD_Extra:LED_RGB_0606_1616Metric" H 5600 1500 50  0001 C CNN
F 3 "" H 5600 1500 50  0001 C CNN
	1    5600 1550
	-1   0    0    -1  
$EndComp
Wire Wire Line
	5400 1550 5350 1550
$Comp
L power:+3.3V #PWR05
U 1 1
P 5350 1550
F 0 "#PWR05" H 5350 1400 50  0001 C CNN
F 1 "+3.3V" V 5365 1678 50  0000 L CNN
F 2 "" H 5350 1550 50  0001 C CNN
F 3 "" H 5350 1550 50  0001 C CNN
	1    5350 1550
	0    -1   -1   0   
$EndComp
$Comp
L Device:R_Small R4
U 1 1
P 6000 1350
F 0 "R4" V 6050 1450 50  0000 L CNN
F 1 "360R" V 6050 1250 50  0000 R CNN
F 2 "Resistor_SMD:R_0603_1608Metric" H 6000 1350 50  0001 C CNN
F 3 "~" H 6000 1350 50  0001 C CNN
	1    6000 1350
	0    -1   -1   0   
$EndComp
Wire Wire Line
	5800 1350 5900 1350
Wire Wire Line
	5800 1550 5900 1550
Wire Wire Line
	5800 1750 5900 1750
$Comp
L Device:R_Small R5
U 1 1
P 6000 1550
F 0 "R5" V 6050 1650 50  0000 L CNN
F 1 "360R" V 6050 1450 50  0000 R CNN
F 2 "Resistor_SMD:R_0603_1608Metric" H 6000 1550 50  0001 C CNN
F 3 "~" H 6000 1550 50  0001 C CNN
	1    6000 1550
	0    -1   -1   0   
$EndComp
$Comp
L Device:R_Small R6
U 1 1
P 6000 1750
F 0 "R6" V 6050 1850 50  0000 L CNN
F 1 "360R" V 6050 1650 50  0000 R CNN
F 2 "Resistor_SMD:R_0603_1608Metric" H 6000 1750 50  0001 C CNN
F 3 "~" H 6000 1750 50  0001 C CNN
	1    6000 1750
	0    -1   -1   0   
$EndComp
Wire Wire Line
	6100 1350 6350 1350
Wire Wire Line
	6100 1550 6350 1550
Wire Wire Line
	6100 1750 6350 1750
Wire Wire Line
	5700 1000 5900 1000
Wire Wire Line
	5700 700  5900 700 
Wire Wire Line
	5700 850  5900 850 
Wire Wire Line
	6100 700  6350 700 
Wire Wire Line
	6100 850  6350 850 
Wire Wire Line
	6100 1000 6350 1000
$Comp
L power:GND #PWR0101
U 1 1
P 5200 4200
F 0 "#PWR0101" H 5200 3950 50  0001 C CNN
F 1 "GND" V 5205 4072 50  0000 R CNN
F 2 "" H 5200 4200 50  0001 C CNN
F 3 "" H 5200 4200 50  0001 C CNN
	1    5200 4200
	0    1    1    0   
$EndComp
Text Notes 9550 3800 2    50   ~ 0
I2C: 0x98
$Comp
L Device:L_Small L1
U 1 1
P 5200 3200
F 0 "L1" H 5159 3200 50  0000 R CNN
F 1 "FB" H 5159 3245 50  0001 R CNN
F 2 "Inductor_SMD:L_0603_1608Metric" H 5200 3200 50  0001 C CNN
F 3 "~" H 5200 3200 50  0001 C CNN
	1    5200 3200
	1    0    0    1   
$EndComp
Wire Wire Line
	5200 3100 5200 3050
Wire Wire Line
	5200 3300 5200 3400
Wire Wire Line
	1950 7600 2000 7600
Text Label 1000 7500 0    50   ~ 0
DUT_VDD_OUT
Wire Wire Line
	10000 3600 9950 3600
Wire Wire Line
	10000 3700 9950 3700
$EndSCHEMATC
